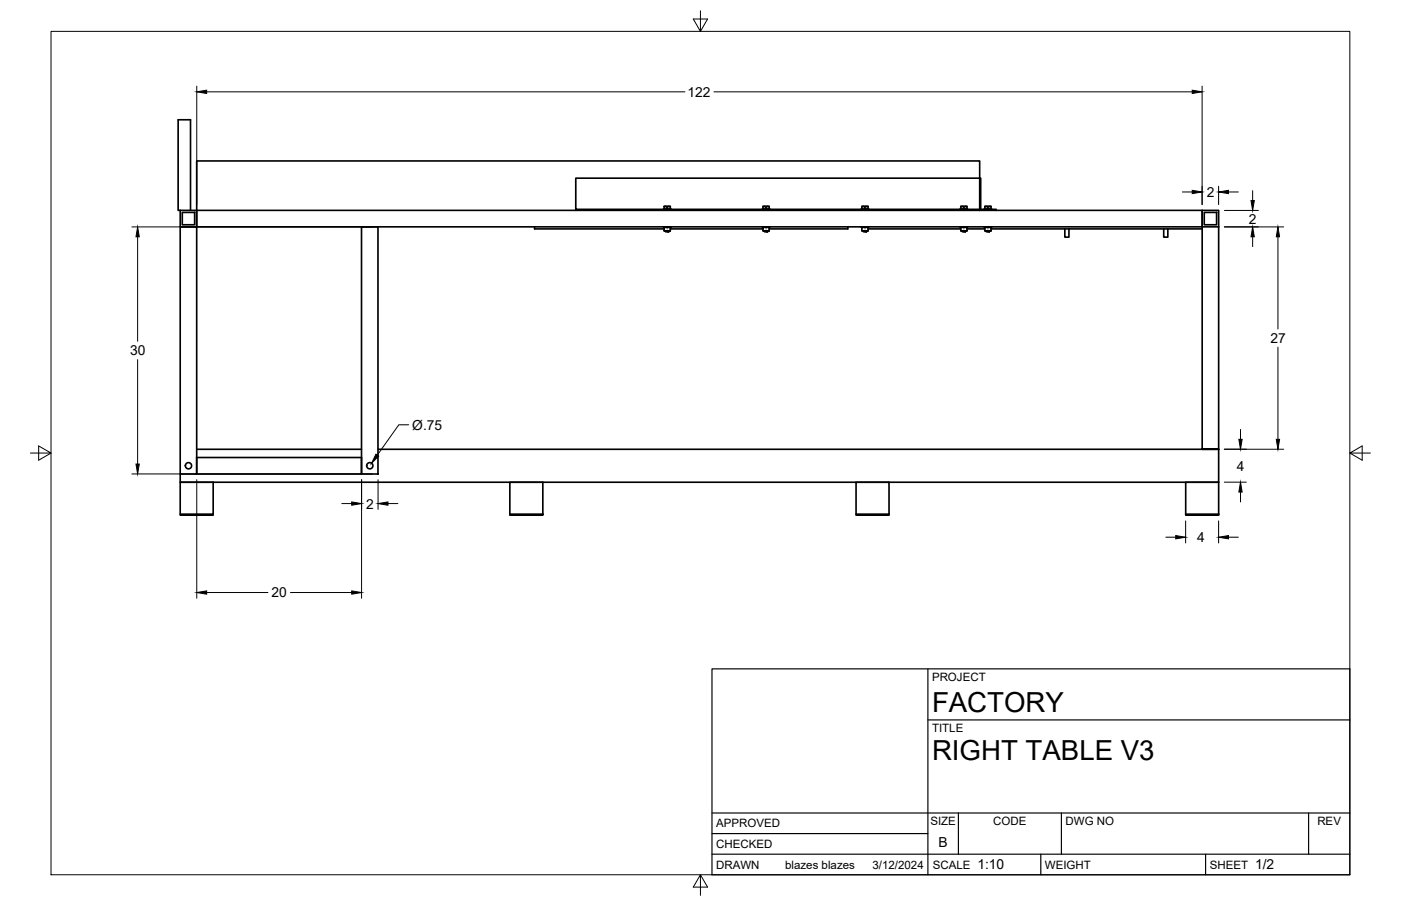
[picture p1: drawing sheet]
<svg xmlns="http://www.w3.org/2000/svg" width="432mm" height="279mm" viewBox="0 0 432 279" stroke-linecap="round" stroke-linejoin="round" font-family="sans-serif">
<!-- layer: Visible -->
<g fill="none" stroke="#000" stroke-width=".51">
<path d="M55.5 64.9h5.1v5.1h-5.1zM55.5 70h5.1v76.2h-5.1zM55.5 64.9h-.6v-28h3.8v28M56.2 65.5h3.8v3.8h-3.8zM60.6 64.9h309.9v5.1h5.1M60.6 64.9v5.1h309.9M60.6 64.9v-15.3h241.3v15.3v-.3h-124.4v-9.7h124.8v9.7h4.7v.3M111.4 70h5.1v76.2h-5.1zM164.8 70v.6h39.9M177.5 64.6v.3M204.5 70h2.2M204.7 64.4l-.2 .2"/>
<path d="M204.7 63.7h.9v.7h-.9M204.7 64.4v-.8h1.9v.8M204.7 70.1v1.1h1.9v-1.1M204.7 70.2h1.9M204.7 71.1h1.9M205 71.3l1.2 .1M205 71.2l.1 .1M205.1 71.3h-.1M205.6 71.2h-.5M205.6 63.7h1M205.6 64.4h.1M205.7 64.4h.8"/>
<path d="M206 71.2l-.9 .1M206.1 71.3h-1.1M206.1 71.4h-.2M206.1 71.4h-.6M206.1 71.4h.1M206.2 71.2h.1M206.2 71.3l-.1 .1M206.3 71.2l-.8 .2h.7M206.3 71.2v.1M206.5 64.4h.1M206.6 70.2h.1M206.6 71.1h.1"/>
<path d="M206.6 64.4l.1 .2M206.6 70.6h28.6M235 70h2.2M235.2 64.4l-.2 .2M235.2 64.4h.9M235.2 64.4v-.8h1.9v.8M235.2 63.7h.9v.7M235.2 70.1v1.1h1.9v-1.1M235.2 70.2h.1M235.2 71.1h.1M235.2 70.2h1.9M235.2 71.1h1.9"/>
<path d="M235.5 71.3l1.1 .1M235.5 71.2l.1 .1M235.6 71.3h-.1M236.1 71.2h-.5M236.1 64.4h1M236.1 63.7h1M236.4 71.2l-.8 .1M236.6 71.3h-1.1M236.6 71.4h-.2M236.6 71.4h-.6M236.6 71.4h.1M236.7 71.2h.1"/>
<path d="M236.7 71.3l-.1 .1M236.7 71.2l-.7 .2h.6M236.7 71.2v.1M237.1 64.4l.1 .2M261.3 70v.6h-24.2M265.5 64.5v.1M265.5 70v.1M265.6 64.4l-.1 .1M265.6 63.7h1v.7h-.9M265.6 64.4v-.8h1.9v.8M265.6 70.1v1.1h1.9v-1.1M265.6 64.4h.1"/>
<path d="M265.6 70.2h.1M265.6 71.1h.1M265.7 70.2h.9M265.7 71.1h.9M266 71.3l1.1 .1M266 71.2l.1 .1M266.1 71.3h-.1M266.5 71.2h-.4M266.6 70.2h.1M266.6 71.1h.1M266.6 63.7h.9M266.6 64.4h.1"/>
<path d="M266.6 70.2h.9M266.6 71.1h.9M266.6 64.4h.9M266.9 71.2l-.8 .1M267 71.3h-1M267.1 71.4h-.2M267.1 71.4h-.6M267.1 71.4h.1M267.1 71.2h.1M267.2 71.3l-.1 .1M267.2 71.2l-.7 .2h.6M267.2 71.2v.1"/>
<path d="M267.5 64.4h.1M267.5 70.2h.1M267.5 71.1h.1M267.5 64.4l.2 .2M267.5 70.6h28.6M267.7 70l-2.2 .1M296 70v.1M296 64.4h.1M296 64.4v.2M296.1 64.4h.9M296.1 64.4v-.8h1.9v.8M296.1 63.7h1l-.1 .7"/>
<path d="M296.1 70.1v1.1h1.9v-1.1M296.1 70.2h.1M296.1 71.1h.1M296.1 70.2h1.9M296.1 71.1h1.9M296.5 71.3l1.1 .1M296.5 71.2l.1 .1M296.6 71.3h-.1M297 71.2h-.4M297.1 64.4h.9M297.1 63.7h.9M297.4 71.2l-.8 .1"/>
<path d="M297.5 71.3h-1M297.6 71.4h-.2M297.6 71.4h-.6M297.6 71.4h.1M297.6 71.2h.1M297.7 71.2l-.7 .2h.6M297.7 71.2v.1M297.7 71.3l-.1 .1M298 70.2h.1M298 71.1h.1M298 64.4l.2 .2M298 70.6h5.5"/>
<path d="M298.2 70l-2.2 .1M303.4 70h2.2M303.5 64.4l-.1 .2M303.5 63.7h1v.7h-1M303.5 64.4v-.8h1.9v.8M303.5 70.1v1.1h1.9v-1.1M303.5 70.2h1.9M303.5 71.1h1.9M303.9 71.3l1.1 .1M303.9 71.2l.1 .1M304 71.3h-.1M304.4 71.2h-.4"/>
<path d="M304.5 63.7h.9M304.5 64.4h.1M304.5 64.4h.9M304.8 71.2l-.8 .1M304.9 71.3h-1M305 71.4h-.2M305 71.4h-.6M305 71.4h.1M305 71.2h.1M305.1 71.3l-.1 .1M305.1 71.2l-.7 .2h.6M305.1 71.2v.1"/>
<path d="M305.4 70.2h.1M305.4 71.1h.1M305.4 64.4l.2 .2M305.4 70.6h65.1M328.2 70.6v2.5h1.3v-2.5M358.7 70.6v2.5h1.2v-2.5M370.5 70v-5.1h5.1v5.1M370.5 70v68.6h5.1h-259.1M371.2 65.5h3.8v3.8h-3.8zM375.6 70v78.7h-320.1v-2.5M60.6 138.6h50.8M55.5 158.6v-9.9h10.2v9.9"/>
<path d="M55.5 158.6h10.2v.3h-10.2zM60.6 141.1h50.8v5.1h-50.8zM157.1 158.6v-9.9h10.2v9.9M157.1 158.6h10.2v.3h-10.2zM263.8 148.7h10.2v9.9h-10.2zM263.8 158.6v.3h10.2v-.3M365.4 158.6v-9.9h10.2v9.9M365.4 158.6h10.2v.3h-10.2z"/>
<circle cx="58.1" cy="143.6" r=".96"/>
<circle cx="114" cy="143.6" r=".96"/>
</g>
<!-- layer: Border -->
<path d="M15.7 9.7h400.3v260.1h-400.3zM215.9 3.3v6.4l-2.2-3.8h4.4l-2.2 3.8M9.4 139.7h6.3l-3.8-2.2v4.4l3.8-2.2M416 139.7l3.8 2.2v-4.4l-3.8 2.2h6.4M215.9 269.8l2.2 3.8h-4.4l2.2-3.8v6.3" fill="none" stroke="#000" stroke-width=".31"/>
<!-- layer: Titleblock -->
<path d="M219.4 206.3h196.6v63.5h-196.6zM286 206.3v63.5M286 222h130M219.4 257.1h66.6M219.4 250.7h196.6M295.4 250.7v12.7M327.1 250.7v12.7M403.3 250.7v12.7M219.4 263.4h196.6M320.8 263.4v6.4M371.6 263.4v6.4" fill="none" stroke="#000" stroke-width=".36"/>
<!-- layer: FD_Dimensions -->
<g fill="none" stroke="#000" stroke-width=".31">
<path d="M60.6 26.5v36.6M63.7 28.3h147.4M220 28.3h147.5M370.5 26.5v36.6M364.4 59.2h3.1M375.6 57.4v5.7M378.6 59.2h3.1M386.1 58.8v3M40.6 70h74.1M42.4 73v32.2M377.4 70h18.2M377.4 64.9h10.5"/>
<path d="M386.1 73v3.1M393.9 73v28.5M42.4 110.9v32.2M393.9 107.1v28.4M126 131h-3.1l-6.6 9.4M377.4 138.5h18.2M382.3 132.4v3.1M40.6 146.2h74.1M60.6 147.9v36.6M105.3 155.3h3.1M111.4 147.9v36.6M116.5 147.9v9.2"/>
<path d="M119.6 155.3h3M377.4 148.7h6.7M382.3 151.7v3.1M359.3 165.7h3.1M365.4 160.6v6.8M375.6 160.6v6.8M378.6 165.7h3.1M63.7 182.7h18.9M89.5 182.7h18.9"/>
</g>
<g fill="#000" stroke="#000" stroke-width=".31">
<path d="M60.6 28.3l3.1-.5v1zM367.5 27.8l3 .5-3 .5zM367.5 58.7l3 .5-3 .5zM375.6 59.2l3-.5v1zM42.4 70l.5 3h-1zM385.6 61.8h1l-.5 3.1zM386.1 70l.5 3h-1zM393.9 70l.5 3h-1zM381.8 135.5h1l-.5 3zM393.4 135.5h1l-.5 3zM41.9 143.1h1l-.5 3.1zM108.4 154.8l3 .5-3 .5z"/>
<path d="M115.9 140.1l.8 .6-2.2 2.2zM116.5 155.3l3.1-.5v1zM382.3 148.7l.5 3h-1zM362.4 165.2l3 .5-3 .5zM375.6 165.7l3-.5v1zM60.6 182.7l3.1-.5v1zM108.4 182.2l3 .5-3 .5z"/>
</g>
<g font-size="8.5">
<text x="287.3" y="219.5">FACTORY</text>
<text x="287.3" y="234.5">RIGHT TABLE V3</text>
</g>
<g font-size="4.3">
<text x="211.9" y="29.8">122</text>
<text x="371.9" y="60.7">2</text>
<text x="384.9" y="69">2</text>
<text x="391.5" y="105.8">27</text>
<text x="40.1" y="109.6">30</text>
<text x="127.1" y="132.5">Ø.75</text>
<text x="381.2" y="145.3">4</text>
<text x="112.8" y="156.8">2</text>
<text x="368.9" y="167.2">4</text>
<text x="83.7" y="184.2">20</text>
<text x="289.3" y="261.2">B</text>
<text x="301.2" y="268.1">1:10</text>
<text x="386.8" y="268.1">1/2</text>
</g>
<g font-size="3.5">
<text x="287.3" y="210.1">PROJECT</text>
<text x="287.3" y="225.8">TITLE</text>
<text x="220.7" y="255.2">APPROVED</text>
<text x="286.7" y="254.5">SIZE</text>
<text x="306.1" y="254.5">CODE</text>
<text x="328.4" y="254.5">DWG NO</text>
<text x="406" y="254.5">REV</text>
<text x="220.7" y="261.5">CHECKED</text>
<text x="220.7" y="267.9">DRAWN</text>
<text x="242" y="267.9">blazes blazes</text>
<text x="268.9" y="267.9">3/12/2024</text>
<text x="287.5" y="267.9">SCALE</text>
<text x="322.1" y="267.9">WEIGHT</text>
<text x="372.9" y="267.9">SHEET</text>
</g>
</svg>
